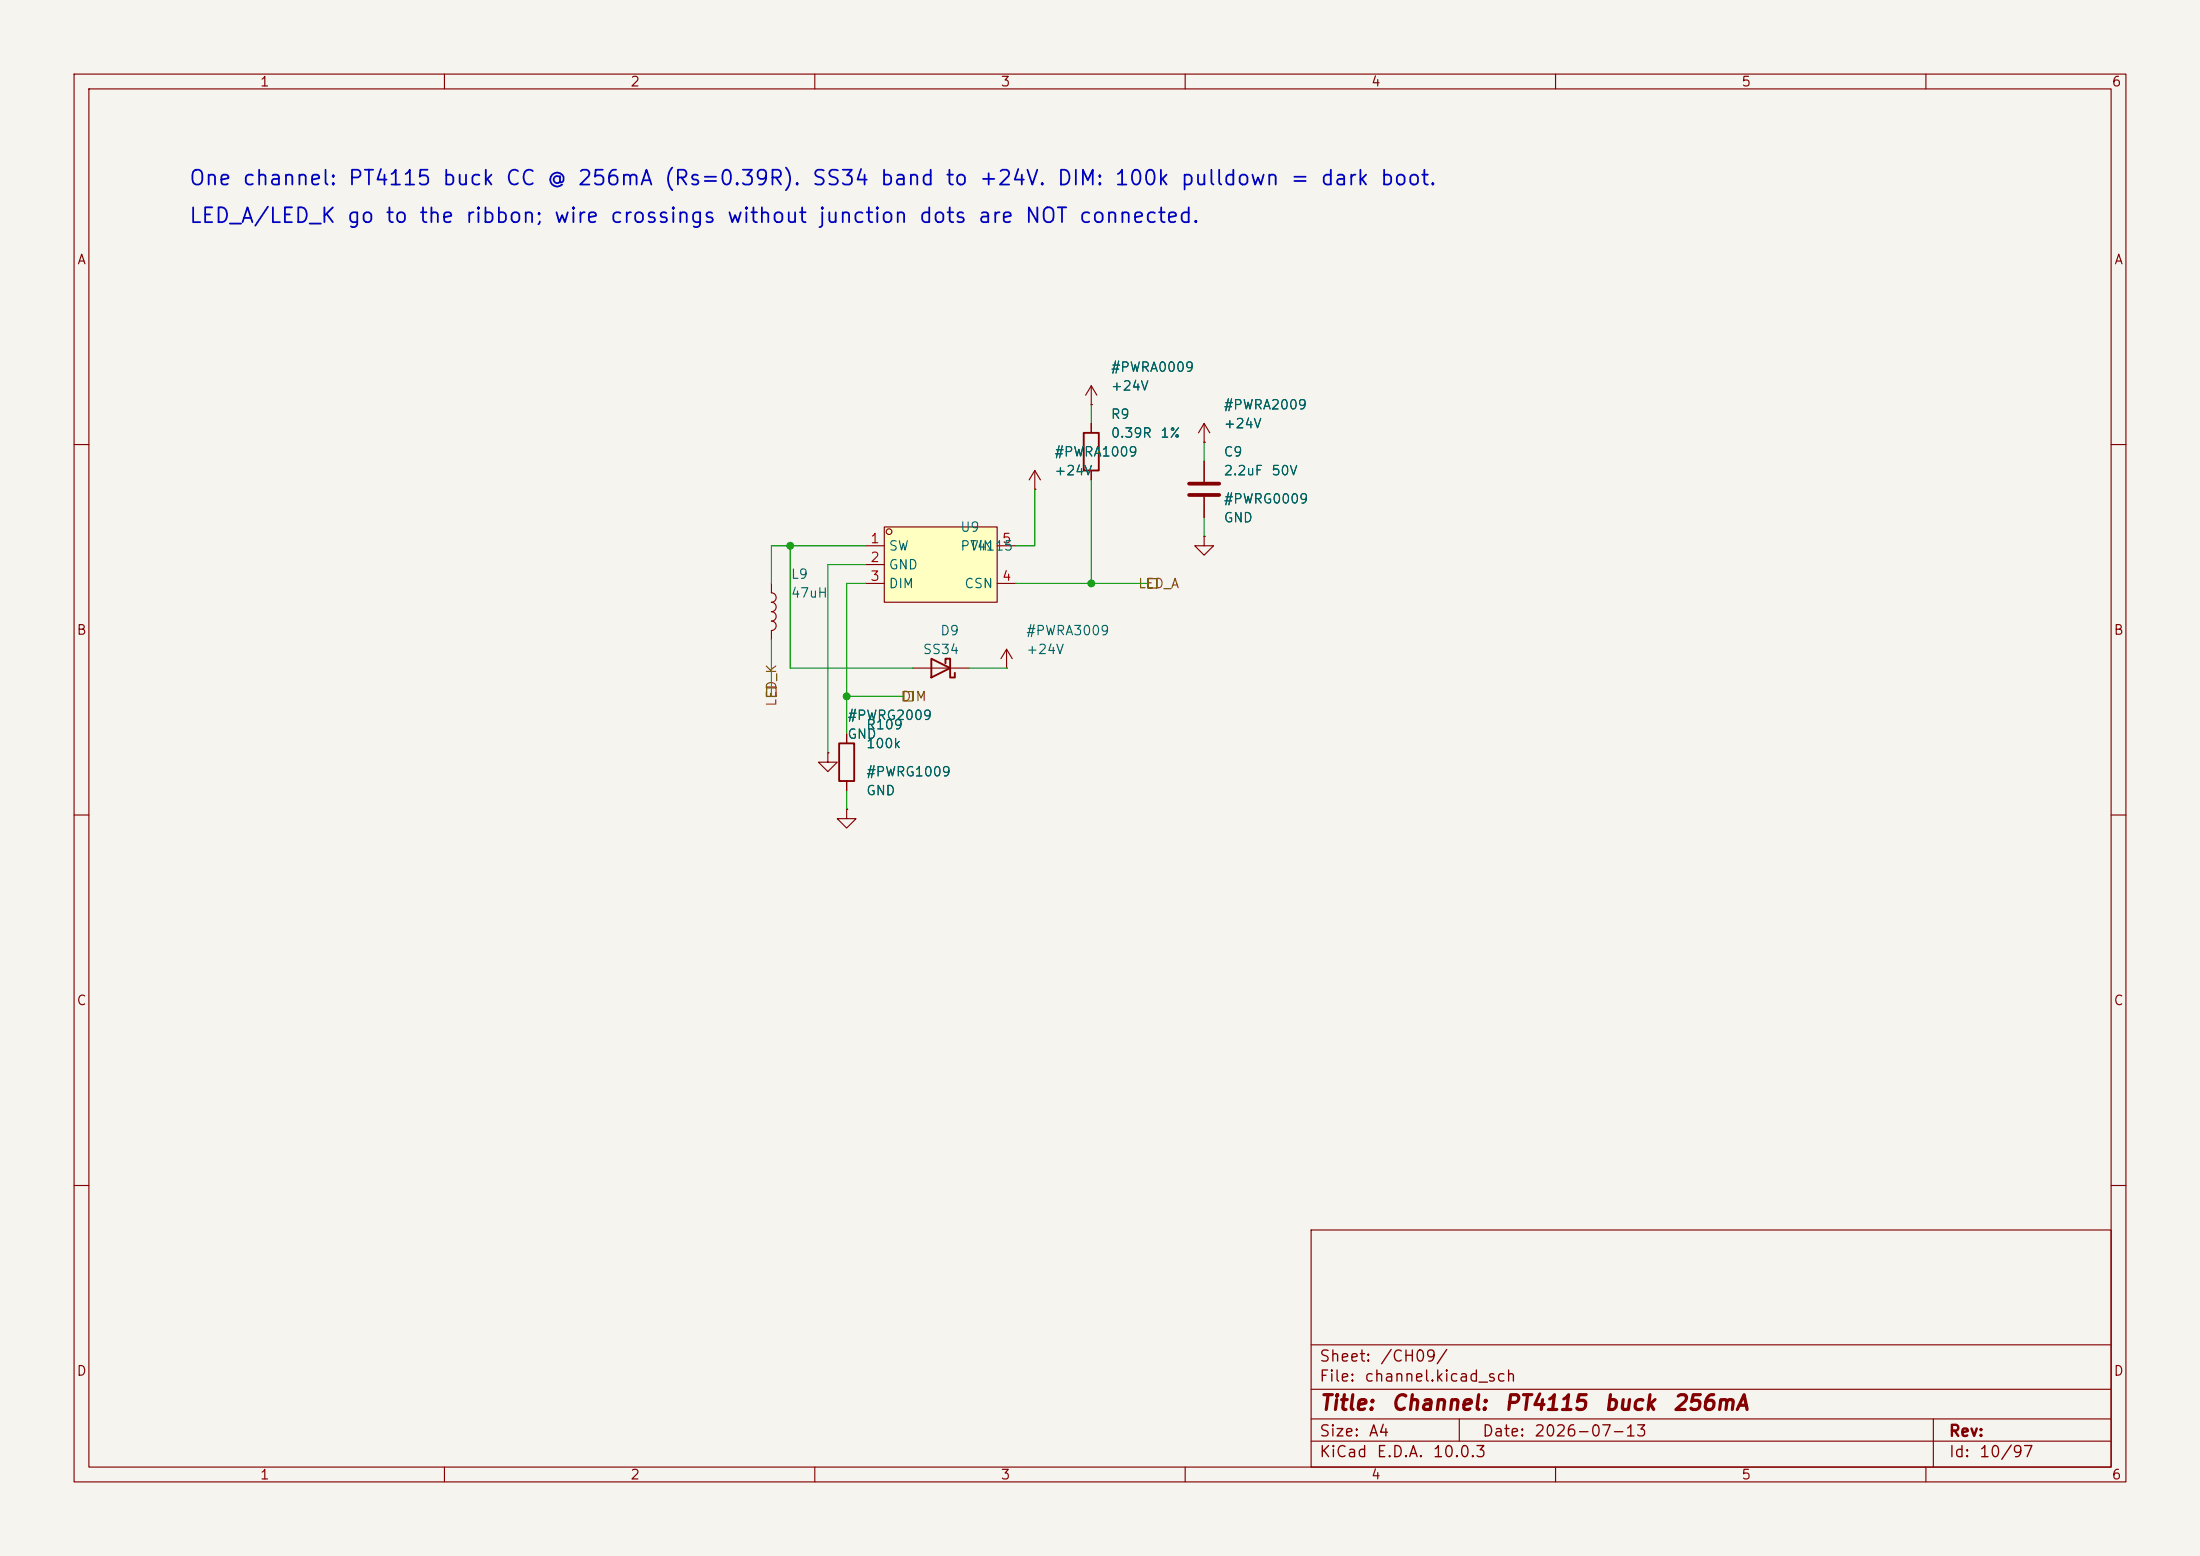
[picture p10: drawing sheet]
<svg xmlns="http://www.w3.org/2000/svg" width="297mm" height="210mm" viewBox="0 0 297 210" stroke-linecap="round" stroke-linejoin="round" font-family="sans-serif">
<path d="M0 0h297v210h-297z" fill="#f5f4ef" stroke="#f5f4ef" stroke-width=".14"/>
<g fill="none" stroke="#840000" stroke-width=".15">
<path d="M10 10h277v190h-277zM12 12h273v186h-273zM60 10v2M110 10v2M160 10v2M210 10v2M260 10v2M147.3 57.2v1.2M10 60h2M147.3 63.5v1.3M162.6 62.2v2.8M162.6 67.1v2.8"/>
<path d="M285 60h2M123.2 90.2h7.6M10 110h2M111.8 101.6v1.3h1.2l-1.2 1.2-1.3-1.2h1.3M111.8 101.6h.1M285 110h2M10 160h2M177 166h108v32h-108zM285 160h2M60 198v2M110 198v2M160 198v2"/>
<path d="M177 194.5h108M177 191.5h108M177 187.5h108M177 181.5h108M197 191.5v3M210 198v2M260 198v2M261 191.5v6.5"/>
</g>
<path d="M146.3 58.4h2v5.1h-2zM125.7 88.9l2.6 1.3-2.6 1.2zM127.6 89.5v-.6h.7v2.5h.6v-.6" fill="none" stroke="#840000" stroke-width=".25"/>
<path d="M160.5 65.3h4.1M160.5 66.8h4.1" fill="none" stroke="#840000" stroke-width=".51"/>
<path d="M119.4 71.1h15.2v10.2h-15.2z" fill="#ffffc2"/>
<g fill="none" stroke="#840000" stroke-width=".15">
<path d="M147.3 54.6h.1M147.3 52.1l-.7 1.2M147.3 52.1l.8 1.2M147.3 52.1v2.5M147.3 57.2v1.2M162.6 59.7h.1M162.6 57.2l-.8 1.2M162.6 57.2l.7 1.2M162.6 57.2v2.5M104.1 78.7v1.3a.64 .64 0 0 1 .7 .6 .64 .64 0 0 1-.7 .7M116.8 73.7h2.6M116.8 76.2h2.6"/>
<path d="M116.8 78.7h2.6M119.4 71.1h15.2v10.2h-15.2zM134.6 73.7h2.6M134.6 78.7h2.6M139.7 66h.1M139.7 63.5l-.8 1.3M139.7 63.5l.8 1.3M139.7 63.5v2.5M147.3 63.5v1.3M162.6 72.4v1.3h1.2l-1.2 1.2-1.3-1.2h1.3M162.6 72.4h.1M162.6 62.2v2.8"/>
<path d="M162.6 67.1v2.8M104.1 81.3a.64 .64 0 0 1 .7 .6 .64 .64 0 0 1-.7 .7 .64 .64 0 0 1 .7 .6 .64 .64 0 0 1-.7 .6 .64 .64 0 0 1 .7 .7 .64 .64 0 0 1-.7 .6v1.3M114.3 99.1v1.2M135.9 90.2h.1M135.9 87.6l-.8 1.3M135.9 87.6l.8 1.3M135.9 87.6v2.6M111.8 101.6h.1M114.3 109.2v1.3h1.3l-1.3 1.3-1.3-1.3h1.3M114.3 109.2h.1M114.3 105.4v1.3"/>
<circle cx="120" cy="71.8" r=".38"/>
</g>
<path d="M113.3 100.3h2v5.1h-2z" fill="none" stroke="#840000" stroke-width=".25"/>
<path d="M154.9 78.1h1.3v1.3h-1.3zM103.5 92.7h1.3v1.3h-1.3zM121.9 93.3h1.3v1.3h-1.3z" fill="none" stroke="#725600" stroke-width=".15"/>
<g fill="none" stroke="#009600" stroke-width=".15">
<path d="M147.3 54.6v2.6M162.6 59.7v2.5M106.7 73.7v16.5h16.5M116.8 78.7h-2.5v20.4M116.8 73.7h-12.7v5M116.8 76.2h-5v25.4M137.2 78.7h17.7M139.7 66v7.7h-2.5M147.3 64.8v13.9M162.6 69.9v2.5M104.1 86.4v7.6M114.3 94h7.6"/>
<path d="M130.8 90.2h5.1M114.3 106.7v2.5"/>
</g>
<g fill="#009600" stroke="#009600" stroke-width=".14">
<circle cx="114.3" cy="94" r=".46"/>
<circle cx="147.3" cy="78.7" r=".46"/>
<circle cx="106.7" cy="73.7" r=".46"/>
</g>
<g font-size="2" fill="#0000c2">
<text x="25.4" y="25.5">One channel: PT4115 buck CC @ 256mA (Rs=0.39R). SS34 band to +24V. DIM: 100k pulldown = dark boot.</text>
<text x="25.4" y="30.6">LED_A/LED_K go to the ribbon; wire crossings without junction dots are NOT connected.</text>
</g>
<g font-size="2" fill="#840000">
<text x="178" y="190.8">Title:</text>
<text x="187.7" y="190.8">Channel:</text>
<text x="202.9" y="190.8">PT4115</text>
<text x="216.4" y="190.8">buck</text>
<text x="225.7" y="190.8">256mA</text>
</g>
<g font-size="1.5" fill="#840000">
<text x="178" y="184.2">Sheet:</text>
<text x="186.2" y="184.2">/CH09/</text>
<text x="178" y="186.9">File:</text>
<text x="184.1" y="186.9">channel.kicad_sch</text>
<text x="178" y="197.1">KiCad</text>
<text x="178" y="194.3">Size:</text>
<text x="184.7" y="194.3">A4</text>
<text x="185.7" y="197.1">E.D.A.</text>
<text x="193.3" y="197.1">10.0.3</text>
<text x="200" y="194.3">Date:</text>
<text x="207" y="194.3">2026-07-13</text>
<text x="263" y="194.3">Rev:</text>
<text x="263" y="197.1">Id:</text>
<text x="267.1" y="197.1">10/97</text>
</g>
<g font-size="1.3" fill="#840000">
<text x="35" y="12">1</text>
<text x="85" y="12">2</text>
<text x="135" y="12">3</text>
<text x="185" y="12">4</text>
<text x="235" y="12">5</text>
<text x="285" y="12">6</text>
<text x="10.3" y="36">A</text>
<text x="285.3" y="36">A</text>
<text x="10.3" y="86">B</text>
<text x="285.3" y="86">B</text>
<text x="10.3" y="136">C</text>
<text x="285.3" y="136">C</text>
<text x="10.3" y="186">D</text>
<text x="285.3" y="186">D</text>
<text x="35" y="200">1</text>
<text x="85" y="200">2</text>
<text x="135" y="200">3</text>
<text x="185" y="200">4</text>
<text x="235" y="200">5</text>
<text x="285" y="200">6</text>
</g>
<g font-size="1.3" fill="#006464">
<text x="149.9" y="50.5">#PWRA0009</text>
<text x="149.9" y="53">+24V</text>
<text x="149.9" y="56.9">R9</text>
<text x="149.9" y="59.4">0.39R</text>
<text x="156.5" y="59.4">1%</text>
<text x="165.1" y="55.6">#PWRA2009</text>
<text x="165.1" y="58.1">+24V</text>
<text x="142.2" y="61.9">#PWRA1009</text>
<text x="142.2" y="64.5">+24V</text>
<text x="165.1" y="61.9">C9</text>
<text x="165.1" y="64.5">2.2uF</text>
<text x="171.5" y="64.5">50V</text>
<text x="165.1" y="70.8">GND</text>
<text x="165.1" y="68.3">#PWRG0009</text>
<text x="119.9" y="74.6">SW</text>
<text x="119.9" y="77.2">GND</text>
<text x="129.5" y="72.1">U9</text>
<text x="129.5" y="74.6">PT4115</text>
<text x="130.9" y="74.6">VIN</text>
<text x="106.7" y="81">47uH</text>
<text x="106.7" y="78.4">L9</text>
<text x="119.9" y="79.7">DIM</text>
<text x="130.1" y="79.7">CSN</text>
<text x="124.5" y="88.6">SS34</text>
<text x="126.8" y="86.1">D9</text>
<text x="138.4" y="86.1">#PWRA3009</text>
<text x="138.4" y="88.6">+24V</text>
<text x="114.3" y="100">GND</text>
<text x="114.3" y="97.5">#PWRG2009</text>
<text x="116.8" y="98.8">R109</text>
<text x="116.8" y="101.3">100k</text>
<text x="116.8" y="107.7">GND</text>
<text x="116.8" y="105.1">#PWRG1009</text>
</g>
<g font-size="1.3" fill="#a90000">
<text x="117.4" y="73.6">1</text>
<text x="117.4" y="76.2">2</text>
<text x="135.2" y="73.6">5</text>
<text x="117.4" y="78.7">3</text>
<text x="135.2" y="78.7">4</text>
</g>
<g font-size="1.3" fill="#725600">
<text x="153.5" y="79.7">LED_A</text>
<text x="105.1" y="95.5" transform="rotate(-90 105.1 95.5)">LED_K</text>
<text x="121.6" y="95">DIM</text>
</g>
</svg>
